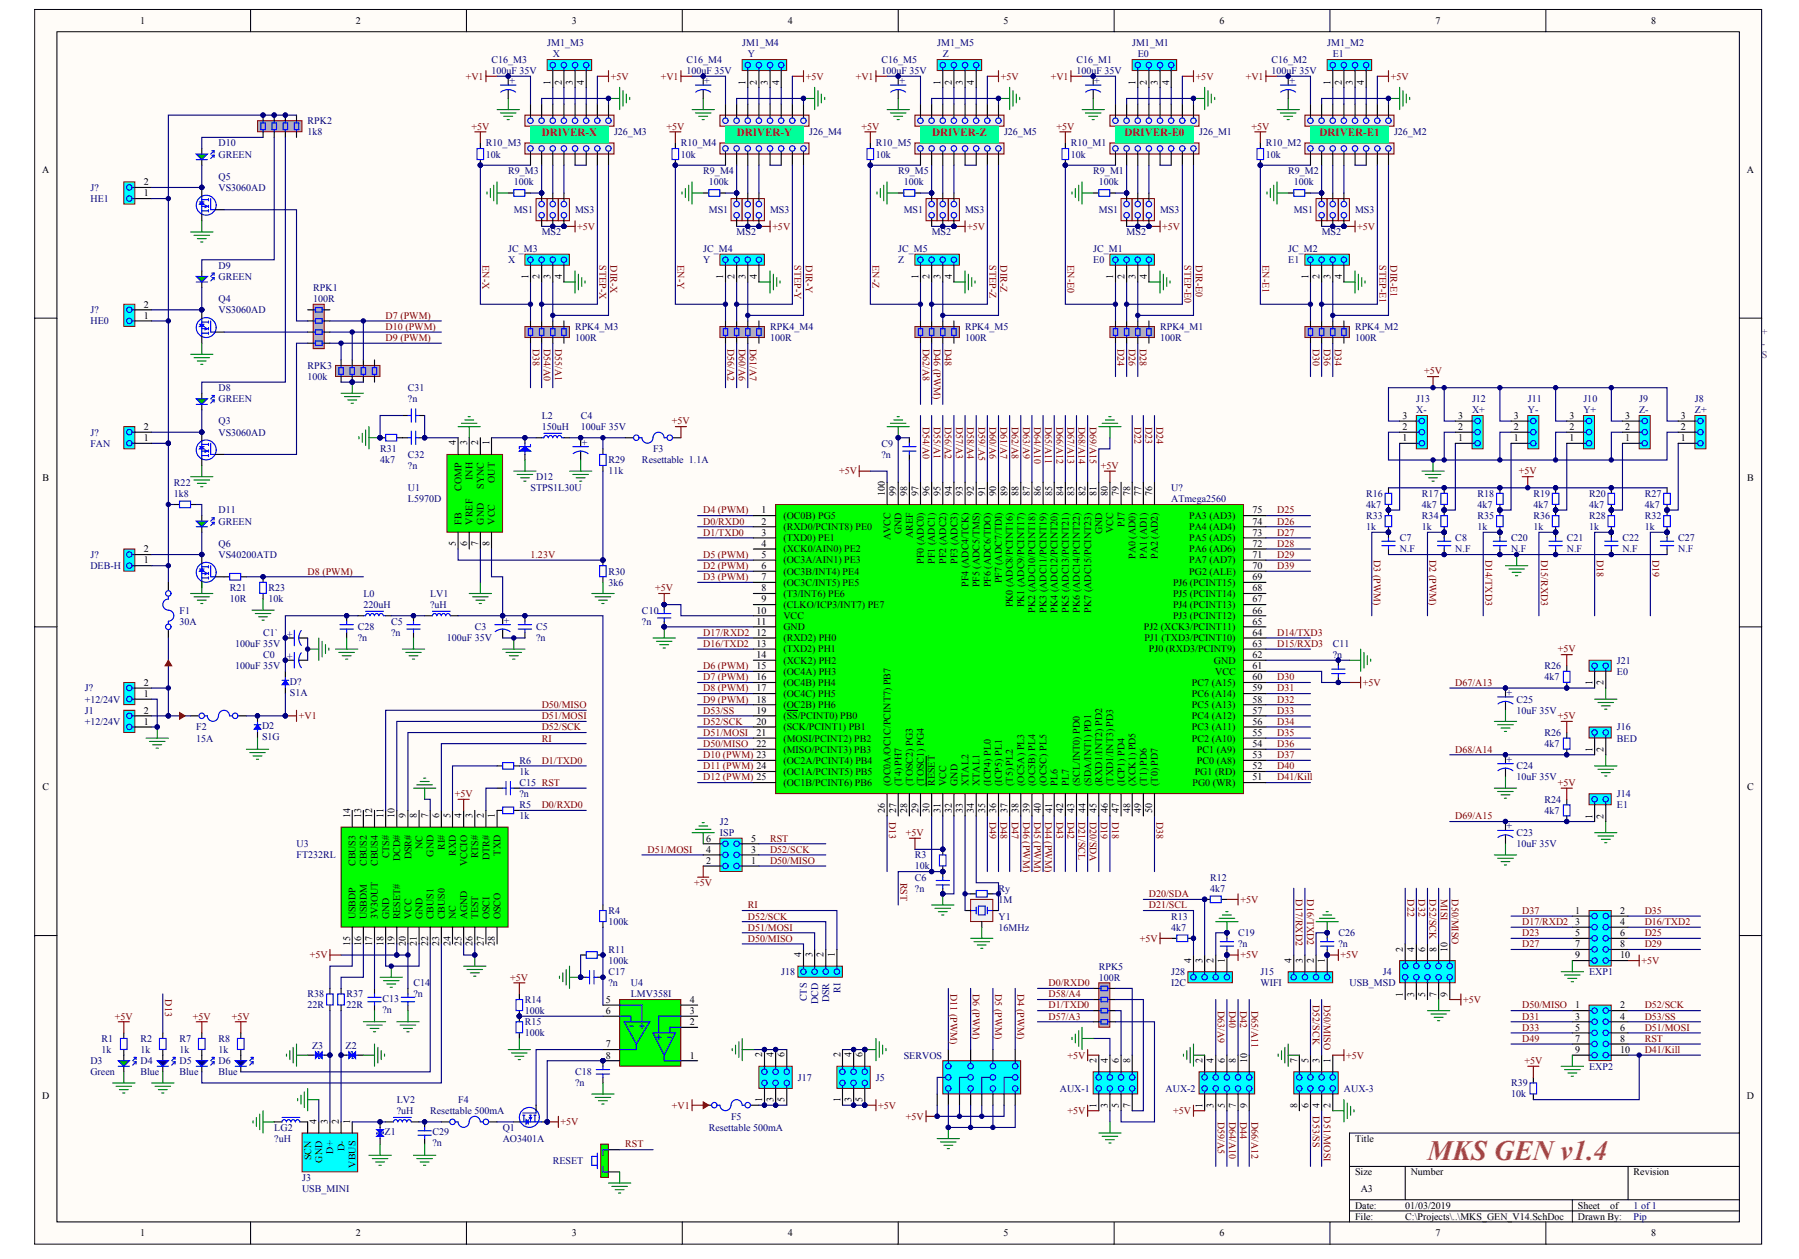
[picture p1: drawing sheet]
# Altium project MKS_GEN_V14.PrjPCB
1 sheet, 191 parts. Net scope: global (net labels, ports and power ports of the same name join across sheets).

## Sheet MKS_GEN_V14.SchDoc
size A3

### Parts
(Parts that share a designator on the sheet are numbered #1, #2 ... from top to bottom, then left to right.)
C0  100uF 35V
C1`  100uF 35V
C3  100uF 35V
C4  100uF 35V
C5#1  ?n  [CC0603]
C5#2  ?n  [CC0603]
C6  ?n  [CC0603]
C7  N.F  [CC0603]
C8  N.F  [CC0603]
C9  ?n  [CC0603]
C10  ?n  [CC0603]
C11  ?n  [CC0603]
C13  ?n  [CC0603]
C14  ?n  [CC0603]
C15  ?n  [CC0603]
C16_M1  100uF 35V  [Cap Case Code AVX C]
C16_M2  100uF 35V  [Cap Case Code AVX C]
C16_M3  100uF 35V  [Cap Case Code AVX C]
C16_M4  100uF 35V  [Cap Case Code AVX C]
C16_M5  100uF 35V  [Cap Case Code AVX C]
C17  ?n  [CC0603]
C18  ?n  [CC0603]
C19  ?n  [CC0603]
C20  N.F  [CC0603]
C21  N.F  [CC0603]
C22  N.F  [CC0603]
C23  10uF 35V
C24  10uF 35V
C25  10uF 35V
C26  ?n  [CC0603]
C27  N.F  [CC0603]
C28  ?n  [CC0603]
C29  ?n  [CC0603]
C31  ?n  [CC0603]
C32  ?n  [CC0603]
CONN?#1  EXP1
CONN?#2  EXP2
CONN?#3  SERVOS
CONN?#4  AUX-1
CONN?#5  AUX-2
CONN?#6  AUX-3
D2  S1G
D3  Green  [SMT_LED]
D4  Blue  [SMT_LED]
D5  Blue  [SMT_LED]
D6  Blue  [SMT_LED]
D8  GREEN  [SMT_LED]
D9  GREEN  [SMT_LED]
D10  GREEN  [SMT_LED]
D11  GREEN  [SMT_LED]
D12  STPS1L30U
D?  S1A
F1  30A
F2  15A
F3  Resettable  1.1A
F4  Resettable 500mA
F5  Resettable 500mA
J1  +12/24V
J2  ISP
J3  USB_MINI
J4  USB_MSD
J5  ?  (value not drawn)
J8  Z+
J9  Z-
J10  Y+
J11  Y-
J12  X+
J13  X-
J14  E1
J15  WIFI
J16  BED
J17  ?  (value not drawn)
J18  WIFI  (value not drawn)
J21  E0
J26_M1  Header 8 0.1  (value not drawn)
J26_M2  Header 8 0.1  (value not drawn)
J26_M3  Header 8 0.1  (value not drawn)
J26_M4  Header 8 0.1  (value not drawn)
J26_M5  Header 8 0.1  (value not drawn)
J28  I2C
J?#1  HE1
J?#2  HE0
J?#3  FAN
J?#4  DEB-H
J?#5  +12/24V
JC_M1  E0
JC_M2  E1
JC_M3  X
JC_M4  Y
JC_M5  Z
JM1_M1  E0
JM1_M2  E1
JM1_M3  X
JM1_M4  Y
JM1_M5  Z
JP?#1  Header 8 0.1  (value not drawn)
JP?#2  Header 8 0.1  (value not drawn)
JP?#3  Header 8 0.1  (value not drawn)
JP?#4  Header 8 0.1  (value not drawn)
JP?#5  Header 8 0.1  (value not drawn)
JP?#6  MS1  [sip2 - 0.1"]
JP?#7  MS2  [sip2 - 0.1"]
JP?#8  MS3  [sip2 - 0.1"]
JP?#9  MS1  [sip2 - 0.1"]
JP?#10  MS2  [sip2 - 0.1"]
JP?#11  MS3  [sip2 - 0.1"]
JP?#12  MS1  [sip2 - 0.1"]
JP?#13  MS2  [sip2 - 0.1"]
JP?#14  MS3  [sip2 - 0.1"]
JP?#15  MS1  [sip2 - 0.1"]
JP?#16  MS2  [sip2 - 0.1"]
JP?#17  MS3  [sip2 - 0.1"]
JP?#18  MS1  [sip2 - 0.1"]
JP?#19  MS2  [sip2 - 0.1"]
JP?#20  MS3  [sip2 - 0.1"]
L0  220uH  [Inductor CDRH3D11HPNP]
L2  150uH  [Inductor CDRH3D11HPNP]
LG2  ?uH  [Murata Coil]
LV1  ?uH  [Murata Coil]
LV2  ?uH  [Murata Coil]
Q1  AO3401A  [SOT-23]
Q3  VS3060AD
Q4  VS3060AD
Q5  VS3060AD
Q6  VS40200ATD
R1  1k  [RES603N]
R2  1k  [RES603N]
R3  10k  [RES603N]
R4  100k  [RES603N]
R5  1k  [RES603N]
R6  1k  [RES603N]
R7  1k  [RES603N]
R8  1k  [RES603N]
R9_M1  100k  [RES603N]
R9_M2  100k  [RES603N]
R9_M3  100k  [RES603N]
R9_M4  100k  [RES603N]
R9_M5  100k  [RES603N]
R10_M1  10k  [RES603N]
R10_M2  10k  [RES603N]
R10_M3  10k  [RES603N]
R10_M4  10k  [RES603N]
R10_M5  10k  [RES603N]
R11  100k  [RES603N]
R12  4k7  [RES603N]
R13  4k7  [RES603N]
R14  100k  [RES603N]
R15  100k  [RES603N]
R16  4k7  [RES603N]
R17  4k7  [RES603N]
R18  4k7  [RES603N]
R19  4k7  [RES603N]
R20  4k7  [RES603N]
R21  10R  [RES603N]
R22  1k8  [RES603N]
R23  10k  [RES603N]
R24  4k7  [RES603N]
R26#1  4k7  [RES603N]
R26#2  4k7  [RES603N]
R27  4k7  [RES603N]
R28  1k  [RES603N]
R29  11k  [RES603N]
R30  3k6  [RES603N]
R31  4k7  [RES603N]
R32  1k  [RES603N]
R33  1k  [RES603N]
R34  1k  [RES603N]
R35  1k  [RES603N]
R36  1k  [RES603N]
R37  22R  [RES603N]
R38  22R  [RES603N]
R39  10k  [RES603N]
RPK1  100R  [TC164]
RPK2  1k8  [TC164]
RPK3  100k  [TC164]
RPK4_M1  100R  [TC164]
RPK4_M2  100R  [TC164]
RPK4_M3  100R  [TC164]
RPK4_M4  100R  [TC164]
RPK4_M5  100R  [TC164]
RPK5  100R  [TC164]
Ry  1M  [RES603N]
SW??  RESET
U1  L5970D  [TSSOP8]
U3  FT232RL
U4  LMV358I  [SOIC8_N]
U?  ATmega2560
Y1  16MHz
Z1  ?  (value not drawn)
Z2  ?  (value not drawn)
Z3  ?  (value not drawn)

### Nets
+5V: C10.2 C11.1 C14.1 C18.2 C19.1 C26.1 CONN?#1.10 CONN?#4.1 CONN?#4.2 CONN?#5.1 CONN?#6.1 F3.2 J2.2 J4.9 J5.1 J5.3 J5.5 J8.3 J9.3 J10.3 J11.3 J12.3 J13.3 J15.1 J26_M1.7 J26_M2.7 J26_M3.7 J26_M4.7 J26_M5.7 J28.1 JP?#6.1 JP?#7.1 JP?#8.1 JP?#9.1 JP?#10.1 JP?#11.1 JP?#12.1 JP?#13.1 JP?#14.1 JP?#15.1 JP?#16.1 JP?#17.1 JP?#18.1 JP?#19.1 JP?#20.1 Q1.2(S) R1.2 R3.2 R7.2 R8.2 R10_M1.1 R10_M2.1 R10_M3.1 R10_M4.1 R10_M5.1 R12.2 R13.2 R14.1 R16.2 R17.2 R18.2 R19.2 R20.2 R24.2 R26#1.2 R26#2.2 R27.2 R39.2 U3.4(VCCIO) U3.19(RESET#) U3.20(VCC) U4.8(VCC) U?.10(VCC) U?.31(VCC) U?.61(VCC) U?.80(VCC) U?.100(AVCC)
+V1: C16_M1.1 C16_M2.1 C16_M3.1 C16_M4.1 C16_M5.1 D2.1 D?.2 F2.2 F5.1 J26_M1.1 J26_M2.1 J26_M3.1 J26_M4.1 J26_M5.1
GND: C0.2 C1`.2 C3.2 C4.2 C5#1.1 C5#2.1 C6.1 C7.1 C8.1 C9.2 C10.1 C11.2 C13.2 C14.2 C16_M1.2 C16_M2.2 C16_M3.2 C16_M4.2 C16_M5.2 C17.2 C18.1 C19.2 C20.1 C21.1 C22.1 C23.2 C24.2 C25.2 C26.2 C27.1 C28.1 C29.1 C31.2 CONN?#1.9 CONN?#2.9 CONN?#4.3 CONN?#4.4 CONN?#5.2 CONN?#6.2 CONN?#6.7 D2.2 D3.2(K) D4.2(K) D12.2(A) J1.1 J2.6 J3.4(GND) J4.7 J5.2 J5.4 J5.6 J8.2 J9.2 J10.2 J11.2 J12.2 J13.2 J14.2 J15.2 J16.2 J17.2 J17.4 J17.6 J21.2 J26_M1.2 J26_M1.8 J26_M2.2 J26_M2.8 J26_M3.2 J26_M3.8 J26_M4.2 J26_M4.8 J26_M5.2 J26_M5.8 J28.2 J?#5.1 JC_M1.4 JC_M2.4 JC_M3.4 JC_M4.4 JC_M5.4 LG2.1 Q3.1(S) Q4.1(S) Q5.1(S) R9_M1.1 R9_M2.1 R9_M3.1 R9_M4.1 R9_M5.1 R11.2 R15.2 R23.1 R30.1 R31.1 RPK3.6 RPK3.7 RPK3.8 SW??.1(N.C) U1.3(INH) U1.7(GND) U3.7(GND) U3.18(GND) U3.21(GND) U3.25(AGND) U3.26(TEST) U?.11(GND) U?.32(GND) U?.62(GND) U?.81(GND) U?.99(GND) Y1.2 Z1.1 Z2.2 Z3.1
1.23V: R29.1 R30.2 U1.5(FB)
D0/RXD0: R5.1 RPK5.4 U?.2((RXD0/PCINT8)_PE0)
D1/TXD0: R6.1 RPK5.2 U?.3((TXD0)_PE1)
D2 (PWM): C8.2 R34.1 U?.6((OC3B/INT4)_PE4)
D3 (PWM): C7.2 R33.1 U?.7((OC3C/INT5)_PE5)
D4 (PWM): CONN?#3.12 U?.1((OC0B)_PG5)
D5 (PWM): CONN?#3.9 U?.5((OC3A/AIN1)_PE3)
D6 (PWM): CONN?#3.6 U?.15((OC4A)_PH3)
D7 (PWM): RPK1.6 RPK3.3 U?.16((OC4B)_PH4)
D8 (PWM): R21.2 R23.2 U?.17((OC4C)_PH5)
D9 (PWM): RPK1.8 RPK3.1 U?.18((OC2B)_PH6)
D10 (PWM): RPK1.7 RPK3.2 U?.23((OC2A/PCINT4)_PB4)
D11 (PWM): CONN?#3.3 U?.24((OC1A/PCINT5)_PB5)
D12 (PWM): U?.25((OC1B/PCINT6)_PB6)
D13: R2.2 U?.26((OC0A/OC1C/PCINT7)_PB7)
D14/TXD3: C20.2 R35.1 U?.64(PJ1_(TXD3/PCINT10))
D15/RXD3: C21.2 R36.1 U?.63(PJ0_(RXD3/PCINT9))
D16/TXD2: CONN?#1.4 J15.3 U?.13((TXD2)_PH1)
D17/RXD2: CONN?#1.3 J15.4 U?.12((RXD2)_PH0)
D18: C22.2 R28.1 U?.46((TXD1/INT3)_PD3)
D19: C27.2 R32.1 U?.45((RXD1/INT2)_PD2)
D20/SDA: J28.3 R12.1 U?.44((SDA/INT1)_PD1)
D21/SCL: J28.4 R13.1 U?.43((SCL/INT0)_PD0)
D22: J4.2 U?.78(PA0_(AD0))
D23: CONN?#1.5 U?.77(PA1_(AD1))
D24: RPK4_M1.4 U?.76(PA2_(AD2))
D25: CONN?#1.6 U?.75(PA3_(AD3))
D26: RPK4_M1.3 U?.74(PA4_(AD4))
D27: CONN?#1.7 U?.73(PA5_(AD5))
D28: RPK4_M1.2 U?.72(PA6_(AD6))
D29: CONN?#1.8 U?.71(PA7_(AD7))
D30: RPK4_M2.4 U?.60(PC7_(A15))
D31: CONN?#2.3 U?.59(PC6_(A14))
D32: J4.4 U?.58(PC5_(A13))
D33: CONN?#2.5 U?.57(PC4_(A12))
D34: RPK4_M2.2 U?.56(PC3_(A11))
D35: CONN?#1.2 U?.55(PC2_(A10))
D36: RPK4_M2.3 U?.54(PC1_(A9))
D37: CONN?#1.1 U?.53(PC0_(A8))
D38: RPK4_M3.4 U?.50((T0)_PD7)
D39: U?.70(PG2_(ALE))
D40: CONN?#5.6 U?.52(PG1_(RD))
D41/Kill: CONN?#2.10 R39.1 U?.51(PG0_(WR))
D42: CONN?#5.8 U?.42(PL7)
D43: U?.41(PL6)
D44: CONN?#5.7
D44 (PWM): U?.40((OC5C)_PL5)
D45 (PWM): U?.39((OC5B)_PL4)
D46 (PWM): RPK4_M5.3 U?.38((OC5A)_PL3)
D47: U?.37((T5)_PL2)
D48: RPK4_M5.2 U?.36((ICP5)_PL1)
D49: CONN?#2.7 U?.35((ICP4)_PL0)
D50/MISO: CONN?#2.1 CONN?#6.3 J2.1 J4.10 J18.4 U3.11(CTS#) U?.22((MISO/PCINT3)_PB3)
D51/MOSI: CONN?#2.6 CONN?#6.4 J2.4 J18.3 U3.10(DCD#) U?.21((MOSI/PCINT2)_PB2)
D52/SCK: CONN?#2.2 CONN?#6.5 J2.3 J4.6 J18.2 U3.9(DSR#) U?.20((SCK/PCINT1)_PB1)
D53/SS: CONN?#2.4 CONN?#6.6 U?.19((~{SS}/PCINT0)_PB0)
D54/A0: RPK4_M3.3 U?.97(PF0_(ADC0))
D55/A1: RPK4_M3.2 U?.96(PF1_(ADC1))
D56/A2: RPK4_M4.4 U?.95(PF2_(ADC2))
D57/A3: RPK5.1 U?.94(PF3_(ADC3))
D58/A4: RPK5.3 U?.93(PF4_(ADC4/TCK))
D59/.A5: U?.92(PF5_(ADC5/TMS))
D59/A5: CONN?#5.3
D60/A6: RPK4_M4.3 U?.91(PF6_(ADC6/TDO))
D61/A7: RPK4_M4.2 U?.90(PF7_(ADC7/TDI))
D62/A8: RPK4_M5.4 U?.89(PK0_(ADC8/PCINT16))
D63/A9: CONN?#5.4 U?.88(PK1_(ADC9/PCINT17))
D64/A10: CONN?#5.5 U?.87(PK2_(ADC10/PCINT18))
D65/A11: CONN?#5.10 U?.86(PK3_(ADC11/PCINT19))
D66/A12: CONN?#5.9 U?.85(PK4_(ADC12/PCINT20))
D67/A13: C25.1 J21.1 R26#1.1 U?.84(PK5_(ADC13/PCINT21))
D68/A14: C24.1 J16.1 R26#2.1 U?.83(PK6_(ADC14/PCINT22))
D69/A15: C23.1 J14.1 R24.1 U?.82(PK7_(ADC15/PCINT23))
DIR-E0: JC_M1.3 JP?#4.8 RPK4_M1.7
DIR-E1: JC_M2.3 JP?#5.8 RPK4_M2.7
DIR-X: JC_M3.3 JP?#1.8 RPK4_M3.7
DIR-Y: JC_M4.3 JP?#2.8 RPK4_M4.7
DIR-Z: JC_M5.3 JP?#3.8 RPK4_M5.7
EN-E0: JC_M1.1 JP?#4.1 R10_M1.2 RPK4_M1.5
EN-E1: JC_M2.1 JP?#5.1 R10_M2.2 RPK4_M2.5
EN-X: JC_M3.1 JP?#1.1 R10_M3.2 RPK4_M3.5
EN-Y: JC_M4.1 JP?#2.1 R10_M4.2 RPK4_M4.5
EN-Z: JC_M5.1 JP?#3.1 R10_M5.2 RPK4_M5.5
MISI: J4.8
RI: J18.1 U3.6(RI#)
RST: C6.2 C15.1 CONN?#2.8 J2.5 R3.1 SW??.2 U?.30(~{RESET})
STEP-E0: JC_M1.2 JP?#4.7 RPK4_M1.6
STEP-E1: JC_M2.2 JP?#5.7 RPK4_M2.6
STEP-X: JC_M3.2 JP?#1.7 RPK4_M3.6
STEP-Y: JC_M4.2 JP?#2.7 RPK4_M4.6
STEP-Z: JC_M5.2 JP?#3.7 RPK4_M5.6
NetC0_1: C0.1 C1`.1 C28.2 D?.1 L0.1
NetC3_1: C3.1 C5#2.2 LV1.2 R4.2 U1.8(VCC)
NetC4_1: C4.1 F3.1 L2.2 R29.2
NetC5#1_2: C5#1.2 L0.2 LV1.1
NetC9_1: C9.1 U?.98(AREF)
NetC13_1: C13.1 U3.17(3V3OUT)
NetC15_2: C15.2 U3.2(DTR#)
NetC17_1: C17.1 R4.1 R11.1 U4.5(NC)
NetC29_2: C29.2 F4.1 LV2.2
NetC31_1: C31.1 C32.1 U1.4(COMP)
NetC32_2: C32.2 R31.2
NetCONN?#4_5: CONN?#4.5 RPK5.8
NetCONN?#4_6: CONN?#4.6 RPK5.7
NetCONN?#4_7: CONN?#4.7 RPK5.6
NetCONN?#4_8: CONN?#4.8 RPK5.5
NetD3_1: D3.1(A) R1.1
NetD4_1: D4.1(A) R2.1
NetD5_1: D5.1(A) R7.1
NetD5_2: D5.2(K) U3.23(CBUS0)
NetD6_1: D6.1(A) R8.1
NetD6_2: D6.2(K) U3.22(CBUS1)
NetD8_1: D8.1(A) RPK2.6
NetD8_2: D8.2(K) J?#3.2 Q3.3(D)
NetD9_1: D9.1(A) RPK2.7
NetD9_2: D9.2(K) J?#2.2 Q4.3(D)
NetD10_1: D10.1(A) RPK2.8
NetD10_2: D10.2(K) J?#1.2 Q5.3(D)
NetD11_1: D11.1(A) R22.2
NetD11_2: D11.2(K) J?#4.2 Q6.3(D)
NetD12_1: D12.1(K) L2.1 U1.1(OUT)
NetF1_1: F1.1 F2.1 J1.2 J?#5.2
NetF1_2: F1.2 J?#1.1 J?#2.1 J?#3.1 J?#4.1 R22.1 RPK2.1 RPK2.2 RPK2.3 RPK2.4
NetF4_2: F4.2 Q1.1(D)
NetF5_2: F5.2 J17.1 J17.3 J17.5
NetJ3_0: J3.0(SCN) LG2.2
NetJ3_1: J3.1(VBUS) LV2.1 Z1.2
NetJ3_2: J3.2(D-) R37.2 Z2.1
NetJ3_3: J3.3(D+) R38.2 Z3.2
NetJ8_1: J8.1 R27.1 R32.2
NetJ9_1: J9.1 R20.1 R28.2
NetJ10_1: J10.1 R19.1 R36.2
NetJ11_1: J11.1 R18.1 R35.2
NetJ12_1: J12.1 R17.1 R34.2
NetJ13_1: J13.1 R16.1 R33.2
NetJ26_M1_3: J26_M1.3 JM1_M1.1
NetJ26_M1_4: J26_M1.4 JM1_M1.2
NetJ26_M1_5: J26_M1.5 JM1_M1.3
NetJ26_M1_6: J26_M1.6 JM1_M1.4
NetJ26_M2_3: J26_M2.3 JM1_M2.1
NetJ26_M2_4: J26_M2.4 JM1_M2.2
NetJ26_M2_5: J26_M2.5 JM1_M2.3
NetJ26_M2_6: J26_M2.6 JM1_M2.4
NetJ26_M3_3: J26_M3.3 JM1_M3.1
NetJ26_M3_4: J26_M3.4 JM1_M3.2
NetJ26_M3_5: J26_M3.5 JM1_M3.3
NetJ26_M3_6: J26_M3.6 JM1_M3.4
NetJ26_M4_3: J26_M4.3 JM1_M4.1
NetJ26_M4_4: J26_M4.4 JM1_M4.2
NetJ26_M4_5: J26_M4.5 JM1_M4.3
NetJ26_M4_6: J26_M4.6 JM1_M4.4
NetJ26_M5_3: J26_M5.3 JM1_M5.1
NetJ26_M5_4: J26_M5.4 JM1_M5.2
NetJ26_M5_5: J26_M5.5 JM1_M5.3
NetJ26_M5_6: J26_M5.6 JM1_M5.4
NetJP?#1_2: JP?#1.2 JP?#6.2 R9_M3.2
NetJP?#1_3: JP?#1.3 JP?#7.2
NetJP?#1_4: JP?#1.4 JP?#8.2
NetJP?#1_5: JP?#1.5 JP?#1.6
NetJP?#2_2: JP?#2.2 JP?#9.2 R9_M4.2
NetJP?#2_3: JP?#2.3 JP?#10.2
NetJP?#2_4: JP?#2.4 JP?#11.2
NetJP?#2_5: JP?#2.5 JP?#2.6
NetJP?#3_2: JP?#3.2 JP?#12.2 R9_M5.2
NetJP?#3_3: JP?#3.3 JP?#13.2
NetJP?#3_4: JP?#3.4 JP?#14.2
NetJP?#3_5: JP?#3.5 JP?#3.6
NetJP?#4_2: JP?#4.2 JP?#15.2 R9_M1.2
NetJP?#4_3: JP?#4.3 JP?#16.2
NetJP?#4_4: JP?#4.4 JP?#17.2
NetJP?#4_5: JP?#4.5 JP?#4.6
NetJP?#5_2: JP?#5.2 JP?#18.2 R9_M2.2
NetJP?#5_3: JP?#5.3 JP?#19.2
NetJP?#5_4: JP?#5.4 JP?#20.2
NetJP?#5_5: JP?#5.5 JP?#5.6
NetQ1_3: Q1.3(G) U4.7(OUT2)
NetQ3_2: Q3.2(G) RPK1.1
NetQ4_2: Q4.2(G) RPK1.2
NetQ5_2: Q5.2(G) RPK1.3
NetQ6_2: Q6.2(G) R21.1
NetR5_2: R5.2 U3.1(TXD)
NetR6_2: R6.2 U3.5(RXD)
NetR14_2: R14.2 R15.1 U4.6(-2)
NetR37_1: R37.1 U3.16(USBDM)
NetR38_1: R38.1 U3.15(USBDP)
NetRy_1: Ry.1 U?.33(XTAL2) Y1.1
NetRy_2: Ry.2 U?.34(XTAL1) Y1.3

Not connected (* = marked no-connect by the designer): CONN?#3 1 2 4 5 7 8 10 11; CONN?#6 8; J4 1 3 5; Q6 1(S); RPK1 4 5; RPK2 5; RPK3 4 5; RPK4_M1 1 8; RPK4_M2 1 8; RPK4_M3 1 8; RPK4_M4 1 8; RPK4_M5 1 8; SW?? 4(N.C) 8(N.C) 9(N.C) 14(N.C); U1 2(SYNC) 6(VREF); U3 3(RTS#) 8(NC) 12(CBUS4) 13(CBUS2) 14(CBUS3) 24(NC) 27(OSCI) 28(OSCO); U4 1(OUT1) 2(-1) 3(+1) 4(VSS); U? 4((XCK0/AIN0)_PE2) 8((T3/INT6)_PE6) 9((CLKO/ICP3/INT7)_PE7) 14((XCK2)_PH2) 27((T4)_PH7) 28((TOSC2)_PG3) 29((TOSC1)_PG4) 47((ICP1)_PD4) 48((XCK1)_PD5) 49((T1)_PD6) 65(PJ2_(XCK3/PCINT11)) 66(PJ3_(PCINT12)) 67(PJ4_(PCINT13)) 68(PJ5_(PCINT14)) 69(PJ6_(PCINT15)) 79(PJ7)

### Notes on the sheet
- DRIVER-X
- DRIVER-Y
- DRIVER-Z
- DRIVER-E0
- DRIVER-E1
- S
- -
- +
- (near J18) CTS
- (near J18) DCD
- (near J18) DSR
- (near J18) RI
- (near R39) MKS GEN v1.4
- 1 of 1
- Pip
- Labels drawn without touching a wire or pin: GND
